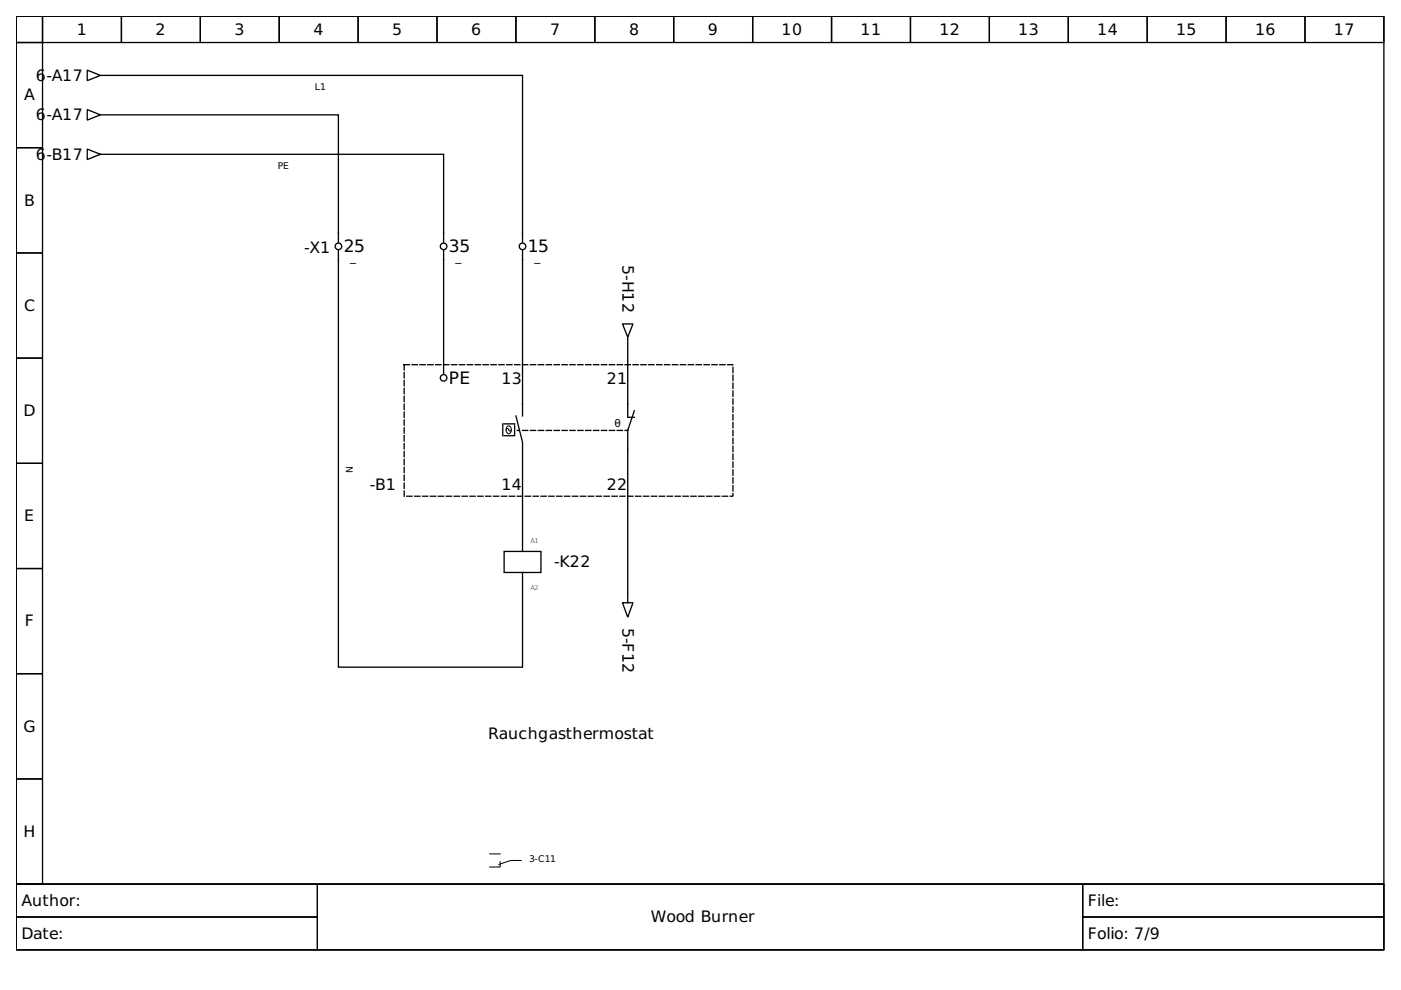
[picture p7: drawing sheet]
<svg xmlns="http://www.w3.org/2000/svg" width="297mm" height="210mm" viewBox="0 0 297 210" stroke-linecap="round" stroke-linejoin="round" font-family="sans-serif">
<g fill="none" stroke="#000" stroke-width=".28">
<path d="M3.4 3.4h290v184.1h-290zM3.4 3.4h5.6v5.6h-5.6zM3.4 9h5.6v22.3h-5.6zM9 3.4h16.7v5.6h-16.7zM18.5 14.9l2.8 1.1-2.8 1.1zM21.3 16h.8M22.4 16h88.4v35.4M25.7 3.4h16.8v5.6h-16.8zM42.5 3.4h16.7v5.6h-16.7zM59.2 3.4h16.7v5.6h-16.7zM75.9 3.4h16.8v5.6h-16.8zM92.7 3.4h16.7v5.6h-16.7z"/>
<path d="M109.4 3.4h16.7v5.6h-16.7zM126.1 3.4h16.7v5.6h-16.7zM142.8 3.4h16.8v5.6h-16.8zM159.6 3.4h16.7v5.6h-16.7zM176.3 3.4h16.7v5.6h-16.7zM193 3.4h16.8v5.6h-16.8zM209.8 3.4h16.7v5.6h-16.7zM226.5 3.4h16.7v5.6h-16.7zM243.2 3.4h16.8v5.6h-16.8zM260 3.4h16.7v5.6h-16.7zM276.7 3.4h16.7v5.6h-16.7zM3.4 31.3h5.6v22.3h-5.6z"/>
<path d="M18.5 23.2l2.8 1.2-2.8 1.1zM18.5 31.6l2.8 1.1-2.8 1.1zM21.3 24.4h.8M21.3 32.7h.8M22.4 32.7h71.7v18.7M22.4 24.4h49.3v27M3.4 53.6h5.6v22.3h-5.6zM71.7 53.1v88.4h39.1v-16.5M94.1 53.1v26.2M110.8 53.1v35.1M3.4 75.9h5.6v22.3h-5.6zM132 68.7h2.2l-1.1 2.8z"/>
<path d="M133.1 72.6v15.9h1.4M133.1 71.5v.8M3.4 98.2h5.6v22.3h-5.6zM106.6 89.9v2.5M106.9 92.4h1.9M106.9 89.9h2.2M109.1 90.2v2.2M109.4 88.2l1.4 5.6v2.8M109.7 91.3h.2M110.8 96.8v16.5M133.1 95.4v31.3M133.1 91.1v4.2"/>
<path d="M134.5 87.1l-1.4 4.2M106.9 116.9h7.8v4.5h-7.8zM110.8 113.6v3.3M3.4 120.5h5.6v22.3h-5.6zM110.8 121.4v3.3M132 127.8h2.2l-1.1 3.1zM133.1 127v.8M3.4 142.8h5.6v22.4h-5.6zM3.4 165.2h5.6v22.3h-5.6zM3.4 187.5h290v13.9h-290z"/>
<circle cx="71.7" cy="52.2" r=".7"/>
<circle cx="94.1" cy="52.2" r=".7"/>
<circle cx="110.8" cy="52.2" r=".7"/>
<circle cx="94.1" cy="80.1" r=".7"/>
</g>
<path d="M107.3 91.1l.3-.3 .4 .6h.3l.1-.3M107.6 90.4a.72 .72 0 0 1 .8 .3 .72 .72 0 0 1 0 .8 .51 .51 0 0 1-.5 .5 .51 .51 0 0 1-.6-.5 1.02 1.02 0 0 1 .3-1.1zM3.4 187.5h63.9v6.9h-63.9zM3.4 194.4h63.9v7h-63.9zM67.3 187.5h162.3v13.9h-162.3zM103.8 181h2.2M106 182.7v1.1h-2.2M110.5 182.4h-2.2l-2.5 .9M229.6 187.5h63.8v6.9h-63.8zM229.6 194.4h63.8v7h-63.8z" fill="none" stroke="#000" stroke-width=".21"/>
<path d="M85.7 77.3h69.7v27.9h-69.7zM110.8 91.3h22.3" fill="none" stroke="#000" stroke-width=".28" stroke-dasharray="1.1 .6"/>
<g font-size="3.6">
<text x="72.9" y="53.5">25</text>
<text x="95.2" y="53.5">35</text>
<text x="111.9" y="53.5">15</text>
<text x="95.2" y="81.4">PE</text>
</g>
<g font-size="3.3">
<text x="16.3" y="7.3">1</text>
<text x="33" y="7.3">2</text>
<text x="49.7" y="7.3">3</text>
<text x="66.5" y="7.3">4</text>
<text x="83.2" y="7.3">5</text>
<text x="99.9" y="7.3">6</text>
<text x="116.6" y="7.3">7</text>
<text x="133.4" y="7.3">8</text>
<text x="150.1" y="7.3">9</text>
<text x="165.7" y="7.3">10</text>
<text x="182.4" y="7.3">11</text>
<text x="199.2" y="7.3">12</text>
<text x="215.9" y="7.3">13</text>
<text x="232.6" y="7.3">14</text>
<text x="249.4" y="7.3">15</text>
<text x="266.1" y="7.3">16</text>
<text x="282.8" y="7.3">17</text>
<text x="7.6" y="17.1">6</text>
<text x="9.9" y="17.1">-A17</text>
<text x="5.1" y="21.3">A</text>
<text x="7.6" y="25.5">6</text>
<text x="9.9" y="25.5">-A17</text>
<text x="7.6" y="33.8">6</text>
<text x="9.9" y="33.8">-B17</text>
<text x="5.1" y="43.6">B</text>
<text x="64.5" y="53.6">-X1</text>
<text x="132" y="56.1" transform="rotate(90 132 56.1)">5-H12</text>
<text x="5.1" y="65.9">C</text>
<text x="106.3" y="81.5">13</text>
<text x="128.6" y="81.5">21</text>
<text x="5" y="88.2">D</text>
<text x="78.4" y="103.8">-B1</text>
<text x="106.3" y="103.8">14</text>
<text x="128.6" y="103.8">22</text>
<text x="5.1" y="110.5">E</text>
<text x="117.5" y="120.3">-K22</text>
<text x="5.3" y="132.8">F</text>
<text x="132" y="133.1" transform="rotate(90 132 133.1)">5-F12</text>
<text x="5" y="155.1">G</text>
<text x="103.5" y="156.8">Rauchgasthermostat</text>
<text x="5" y="177.4">H</text>
<text x="4.6" y="192.1">Author:</text>
<text x="138" y="195.5">Wood Burner</text>
<text x="230.7" y="192.1">File:</text>
<text x="4.6" y="199">Date:</text>
<text x="230.7" y="199">Folio: 7/9</text>
</g>
<g font-size="2.5">
<text x="74.3" y="55.3">_</text>
<text x="96.6" y="55.3">_</text>
<text x="113.3" y="55.3">_</text>
</g>
<text font-size="2.2" x="130.3" y="90.4">θ</text>
<g font-size="2">
<text x="66.7" y="19.1">L1</text>
<text x="58.9" y="35.8">PE</text>
<text x="74.8" y="100.2" transform="rotate(-90 74.8 100.2)">N</text>
<text x="112.2" y="182.9">3-C11</text>
</g>
<g font-size="1.4">
<text x="112.5" y="115.1">A1</text>
<text x="112.5" y="125.1">A2</text>
</g>
</svg>
